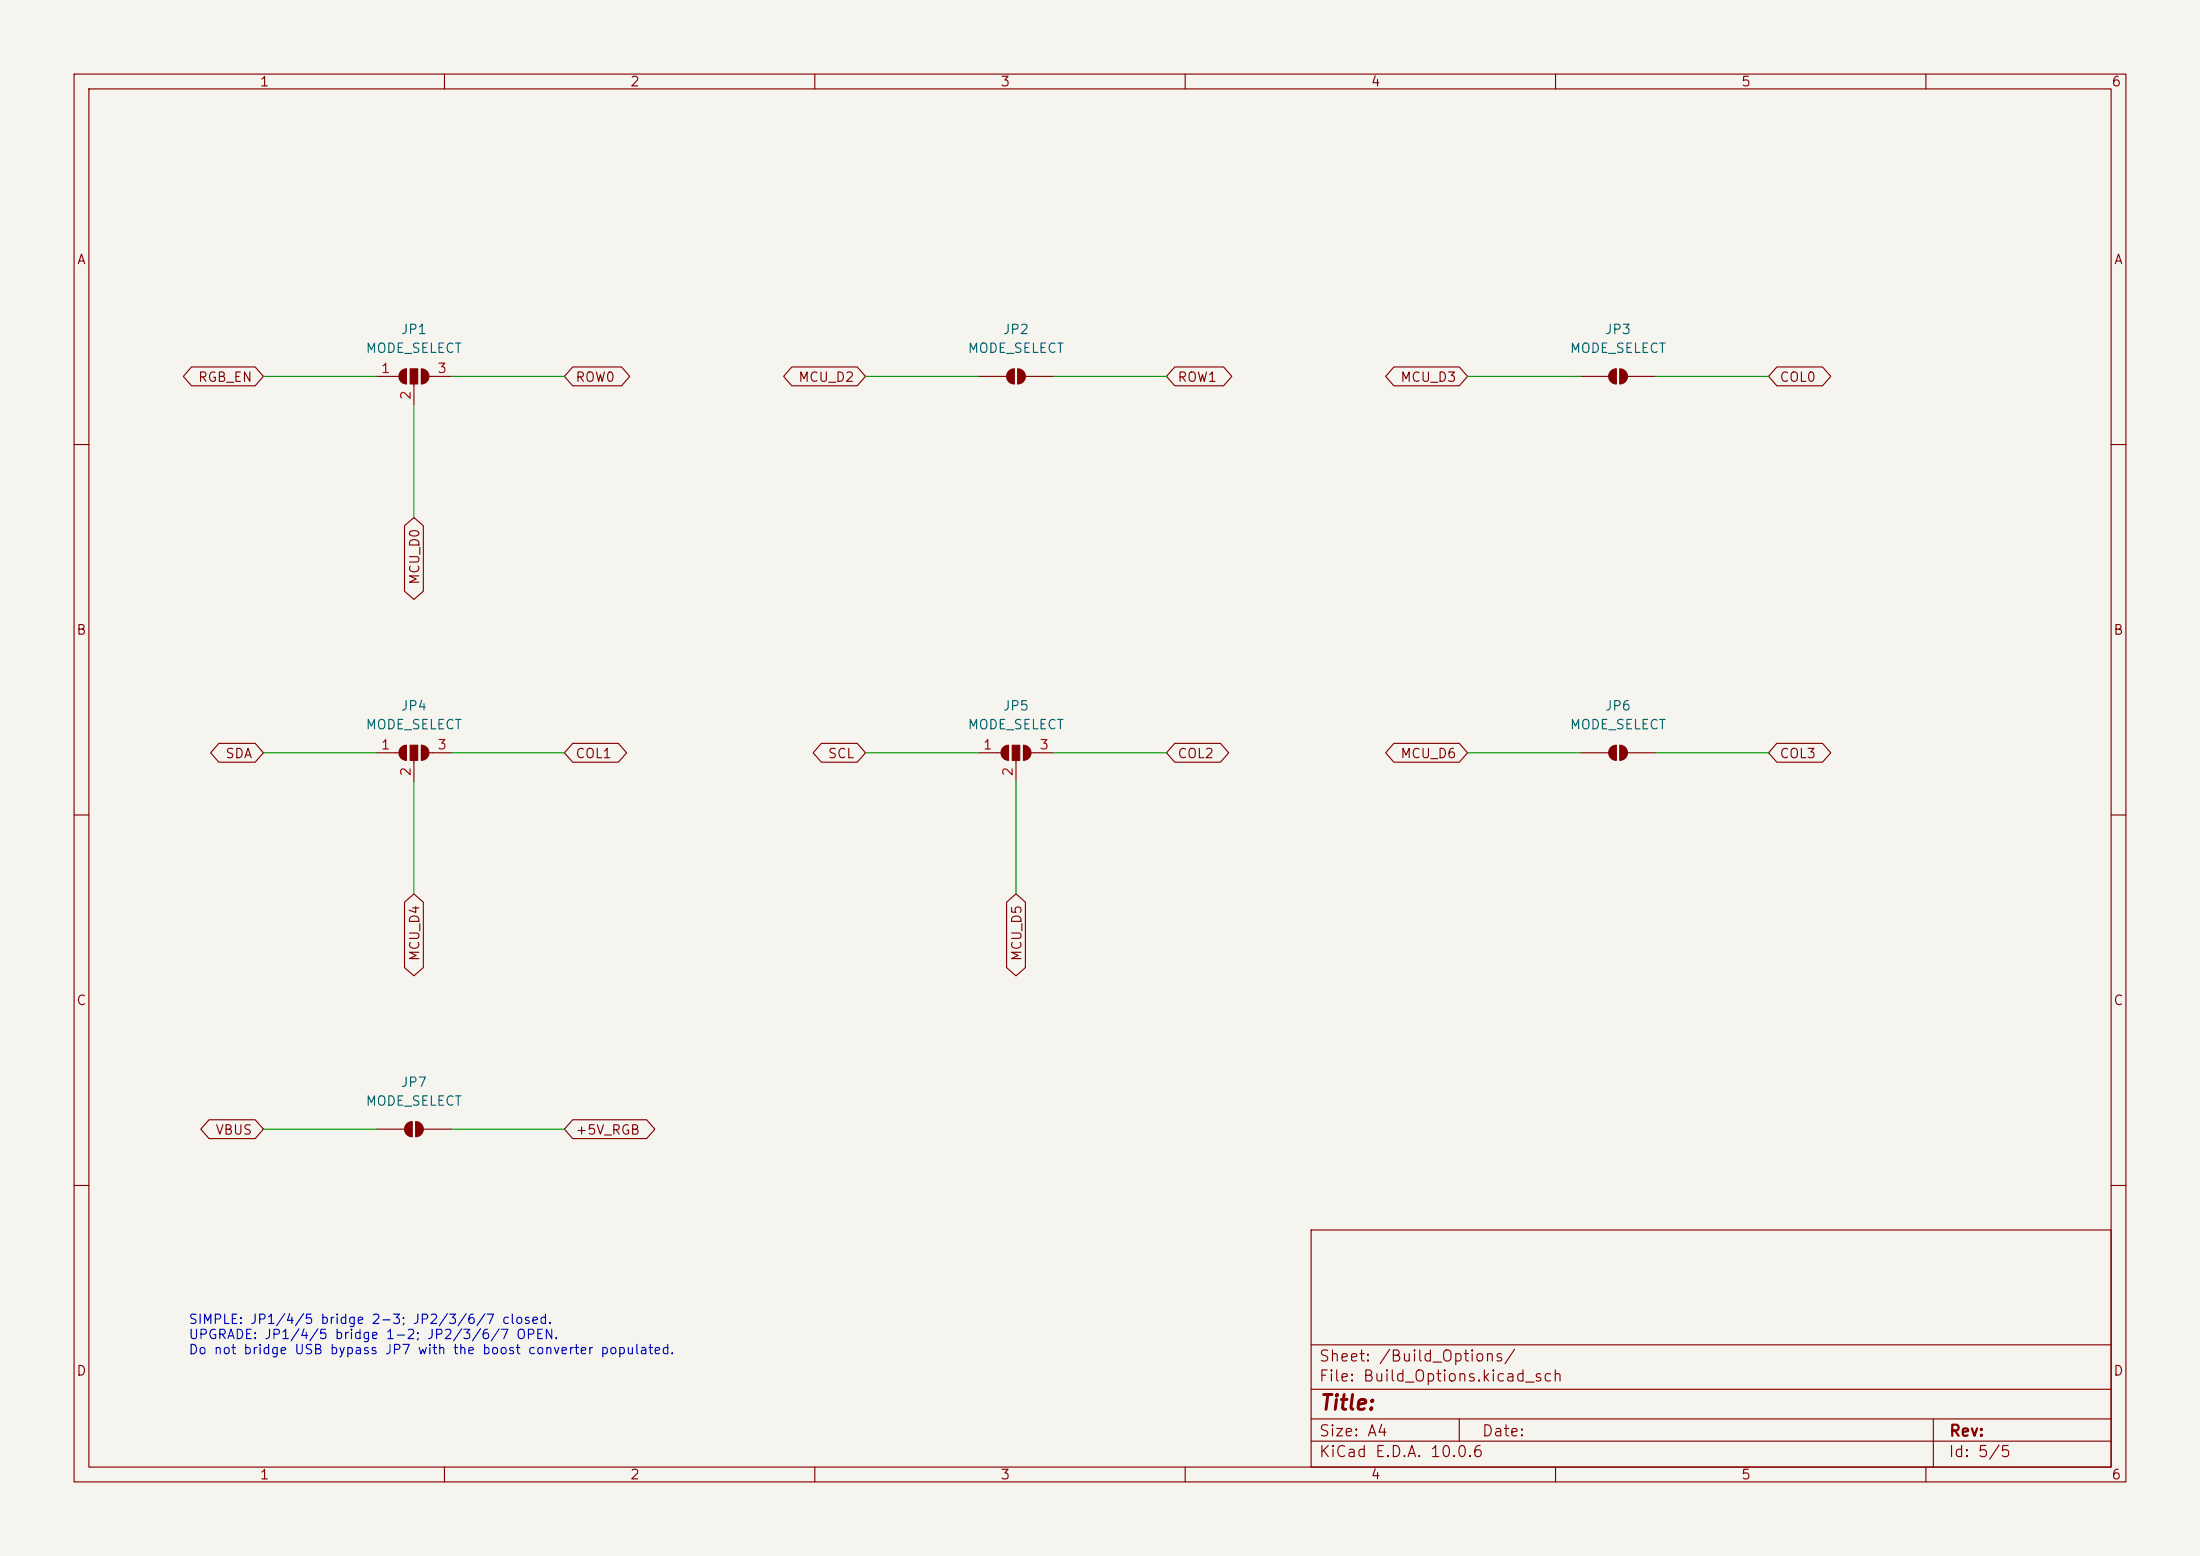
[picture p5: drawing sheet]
(kicad_sch
 (version 20260101)
 (generator "eeschema")
 (paper "A4")
 (lib_symbols
  (symbol "Jumper:SolderJumper_2_Open"
   (pin_numbers (hide yes))
   (pin_names
    (offset 0) (hide yes)) (exclude_from_sim no) (in_bom no) (on_board yes)
   (in_pos_files yes)
   (duplicate_pin_numbers_are_jumpers no)
   (property "Reference" "JP" (at 0 2.032 0) (show_name no) (do_not_autoplace no) (effects (font (size 1.27 1.27))))
   (property "Value" "SolderJumper_2_Open" (at 0 -2.54 0) (show_name no) (do_not_autoplace no) (effects (font (size 1.27 1.27))))
   (property "Footprint" "" (at 0 0 0) (show_name no) (do_not_autoplace no) (hide yes) (effects (font (size 1.27 1.27))))
   (property "Datasheet" "" (at 0 -7.62 0) (show_name no) (do_not_autoplace no) (hide yes) (effects (font (size 1.27 1.27))))
   (property "Description" "Solder Jumper, 2-pole, open" (at 0 -5.08 0) (show_name no) (do_not_autoplace no) (hide yes) (effects (font (size 1.27 1.27))))
   (symbol "SolderJumper_2_Open_0_1"
    (polyline (pts (xy -0.254 1.016) (xy -0.254 -1.016)) (stroke (width 0.1524) (type default)) (fill (type none)))
    (arc (start -0.254 -1.016) (mid -1.2656 0) (end -0.254 1.016) (stroke (width 0.1524) (type default)) (fill (type outline)))
    (arc (start 0.254 1.016) (mid 1.2656 0) (end 0.254 -1.016) (stroke (width 0.1524) (type default)) (fill (type outline)))
    (polyline (pts (xy 0.254 1.016) (xy 0.254 -1.016)) (stroke (width 0.1524) (type default)) (fill (type none))))
   (symbol "SolderJumper_2_Open_1_1"
    (pin passive line (at -5.08 0 0) (length 3.81) (name "A" (effects (font (size 1.27 1.27)))) (number "1" (effects (font (size 1.27 1.27)))))
    (pin passive line (at 5.08 0 180) (length 3.81) (name "B" (effects (font (size 1.27 1.27)))) (number "2" (effects (font (size 1.27 1.27))))))
   (embedded_fonts no))
  (symbol "Jumper:SolderJumper_3_Open"
   (pin_names
    (offset 0) (hide yes)) (exclude_from_sim no) (in_bom no) (on_board yes)
   (in_pos_files yes)
   (duplicate_pin_numbers_are_jumpers no)
   (property "Reference" "JP" (at -2.54 -2.54 0) (show_name no) (do_not_autoplace no) (effects (font (size 1.27 1.27))))
   (property "Value" "SolderJumper_3_Open" (at 0 2.794 0) (show_name no) (do_not_autoplace no) (effects (font (size 1.27 1.27))))
   (property "Footprint" "" (at 0 0 0) (show_name no) (do_not_autoplace no) (hide yes) (effects (font (size 1.27 1.27))))
   (property "Datasheet" "" (at 0 -15.24 0) (show_name no) (do_not_autoplace no) (hide yes) (effects (font (size 1.27 1.27))))
   (property "Description" "Solder Jumper, 3-pole, open" (at 0 -12.7 0) (show_name no) (do_not_autoplace no) (hide yes) (effects (font (size 1.27 1.27))))
   (property private "KLC_S5.1" "This is a generic symbol, it has fp-filter, but no default footprint" (at 0 -17.78 0) (show_name yes) (do_not_autoplace no) (hide yes) (effects (font (size 1.27 1.27))))
   (property private "KLC_S3.3" "Graphical-Symbol: thickness is 6mm, fill is background" (at 0 -20.32 0) (show_name yes) (do_not_autoplace no) (hide yes) (effects (font (size 1.27 1.27))))
   (symbol "SolderJumper_3_Open_0_1"
    (polyline (pts (xy -2.54 0) (xy -2.032 0)) (stroke (width 0) (type default)) (fill (type none)))
    (polyline (pts (xy -1.016 1.016) (xy -1.016 -1.016)) (stroke (width 0.1524) (type default)) (fill (type none)))
    (arc (start -1.016 -1.016) (mid -2.0276 0) (end -1.016 1.016) (stroke (width 0.1524) (type default)) (fill (type outline)))
    (rectangle (start -0.508 1.016) (end 0.508 -1.016) (stroke (width 0.1524) (type default)) (fill (type outline)))
    (polyline (pts (xy 0 -1.27) (xy 0 -1.016)) (stroke (width 0) (type default)) (fill (type none)))
    (arc (start 1.016 1.016) (mid 2.0276 0) (end 1.016 -1.016) (stroke (width 0.1524) (type default)) (fill (type outline)))
    (polyline (pts (xy 1.016 1.016) (xy 1.016 -1.016)) (stroke (width 0.1524) (type default)) (fill (type none)))
    (polyline (pts (xy 2.54 0) (xy 2.032 0)) (stroke (width 0) (type default)) (fill (type none))))
   (symbol "SolderJumper_3_Open_1_1"
    (pin passive line (at -5.08 0 0) (length 2.54) (name "A" (effects (font (size 1.27 1.27)))) (number "1" (effects (font (size 1.27 1.27)))))
    (pin passive line (at 0 -3.81 90) (length 2.54) (name "C" (effects (font (size 1.27 1.27)))) (number "2" (effects (font (size 1.27 1.27)))))
    (pin passive line (at 5.08 0 180) (length 2.54) (name "B" (effects (font (size 1.27 1.27)))) (number "3" (effects (font (size 1.27 1.27))))))
   (embedded_fonts no)))
 (symbol
  (lib_id "Jumper:SolderJumper_3_Open")
  (at 55.88 50.8 0)
  (unit 1)
  (in_bom no)
  (on_board yes)
  (dnp no)
  (property "Reference" "JP1" (at 55.88 44.45 0) (effects (font (size 1.27 1.27))))
  (property "Value" "MODE_SELECT" (at 55.88 46.99 0) (effects (font (size 1.27 1.27))))
  (property "Footprint" "Jumper:SolderJumper-3_P1.3mm_Open_Pad1.0x1.5mm" (at 55.88 50.8 0) (hide yes) (effects (font (size 1.27 1.27)))))
 (global_label "RGB_EN"
  (at 35.56 50.8 180)
  (effects (font (size 1.27 1.27)) (justify right)))
 (global_label "MCU_D0"
  (at 55.88 69.85 270)
  (effects (font (size 1.27 1.27)) (justify right)))
 (global_label "ROW0"
  (at 76.2 50.8 0)
  (effects (font (size 1.27 1.27)) (justify left)))
 (symbol
  (lib_id "Jumper:SolderJumper_2_Open")
  (at 137.16 50.8 0)
  (unit 1)
  (in_bom no)
  (on_board yes)
  (dnp no)
  (property "Reference" "JP2" (at 137.16 44.45 0) (effects (font (size 1.27 1.27))))
  (property "Value" "MODE_SELECT" (at 137.16 46.99 0) (effects (font (size 1.27 1.27))))
  (property "Footprint" "Jumper:SolderJumper-2_P1.3mm_Open_Pad1.0x1.5mm" (at 137.16 50.8 0) (hide yes) (effects (font (size 1.27 1.27)))))
 (global_label "MCU_D2"
  (at 116.84 50.8 180)
  (effects (font (size 1.27 1.27)) (justify right)))
 (global_label "ROW1"
  (at 157.48 50.8 0)
  (effects (font (size 1.27 1.27)) (justify left)))
 (symbol
  (lib_id "Jumper:SolderJumper_2_Open")
  (at 218.44 50.8 0)
  (unit 1)
  (in_bom no)
  (on_board yes)
  (dnp no)
  (property "Reference" "JP3" (at 218.44 44.45 0) (effects (font (size 1.27 1.27))))
  (property "Value" "MODE_SELECT" (at 218.44 46.99 0) (effects (font (size 1.27 1.27))))
  (property "Footprint" "Jumper:SolderJumper-2_P1.3mm_Open_Pad1.0x1.5mm" (at 218.44 50.8 0) (hide yes) (effects (font (size 1.27 1.27)))))
 (global_label "MCU_D3"
  (at 198.12 50.8 180)
  (effects (font (size 1.27 1.27)) (justify right)))
 (global_label "COL0"
  (at 238.76 50.8 0)
  (effects (font (size 1.27 1.27)) (justify left)))
 (symbol
  (lib_id "Jumper:SolderJumper_3_Open")
  (at 55.88 101.6 0)
  (unit 1)
  (in_bom no)
  (on_board yes)
  (dnp no)
  (property "Reference" "JP4" (at 55.88 95.25 0) (effects (font (size 1.27 1.27))))
  (property "Value" "MODE_SELECT" (at 55.88 97.79 0) (effects (font (size 1.27 1.27))))
  (property "Footprint" "Jumper:SolderJumper-3_P1.3mm_Open_Pad1.0x1.5mm" (at 55.88 101.6 0) (hide yes) (effects (font (size 1.27 1.27)))))
 (global_label "SDA"
  (at 35.56 101.6 180)
  (effects (font (size 1.27 1.27)) (justify right)))
 (global_label "MCU_D4"
  (at 55.88 120.65 270)
  (effects (font (size 1.27 1.27)) (justify right)))
 (global_label "COL1"
  (at 76.2 101.6 0)
  (effects (font (size 1.27 1.27)) (justify left)))
 (symbol
  (lib_id "Jumper:SolderJumper_3_Open")
  (at 137.16 101.6 0)
  (unit 1)
  (in_bom no)
  (on_board yes)
  (dnp no)
  (property "Reference" "JP5" (at 137.16 95.25 0) (effects (font (size 1.27 1.27))))
  (property "Value" "MODE_SELECT" (at 137.16 97.79 0) (effects (font (size 1.27 1.27))))
  (property "Footprint" "Jumper:SolderJumper-3_P1.3mm_Open_Pad1.0x1.5mm" (at 137.16 101.6 0) (hide yes) (effects (font (size 1.27 1.27)))))
 (global_label "SCL"
  (at 116.84 101.6 180)
  (effects (font (size 1.27 1.27)) (justify right)))
 (global_label "MCU_D5"
  (at 137.16 120.65 270)
  (effects (font (size 1.27 1.27)) (justify right)))
 (global_label "COL2"
  (at 157.48 101.6 0)
  (effects (font (size 1.27 1.27)) (justify left)))
 (symbol
  (lib_id "Jumper:SolderJumper_2_Open")
  (at 218.44 101.6 0)
  (unit 1)
  (in_bom no)
  (on_board yes)
  (dnp no)
  (property "Reference" "JP6" (at 218.44 95.25 0) (effects (font (size 1.27 1.27))))
  (property "Value" "MODE_SELECT" (at 218.44 97.79 0) (effects (font (size 1.27 1.27))))
  (property "Footprint" "Jumper:SolderJumper-2_P1.3mm_Open_Pad1.0x1.5mm" (at 218.44 101.6 0) (hide yes) (effects (font (size 1.27 1.27)))))
 (global_label "MCU_D6"
  (at 198.12 101.6 180)
  (effects (font (size 1.27 1.27)) (justify right)))
 (global_label "COL3"
  (at 238.76 101.6 0)
  (effects (font (size 1.27 1.27)) (justify left)))
 (symbol
  (lib_id "Jumper:SolderJumper_2_Open")
  (at 55.88 152.4 0)
  (unit 1)
  (in_bom no)
  (on_board yes)
  (dnp no)
  (property "Reference" "JP7" (at 55.88 146.05 0) (effects (font (size 1.27 1.27))))
  (property "Value" "MODE_SELECT" (at 55.88 148.59 0) (effects (font (size 1.27 1.27))))
  (property "Footprint" "Jumper:SolderJumper-2_P1.3mm_Open_Pad1.0x1.5mm" (at 55.88 152.4 0) (hide yes) (effects (font (size 1.27 1.27)))))
 (global_label "VBUS"
  (at 35.56 152.4 180)
  (effects (font (size 1.27 1.27)) (justify right)))
 (global_label "+5V_RGB"
  (at 76.2 152.4 0)
  (effects (font (size 1.27 1.27)) (justify left)))
 (text "SIMPLE: JP1/4/5 bridge 2-3; JP2/3/6/7 closed.\nUPGRADE: JP1/4/5 bridge 1-2; JP2/3/6/7 OPEN.\nDo not bridge USB bypass JP7 with the boost converter populated."
  (at 25.4 180.34 0)
  (effects (font (size 1.27 1.27)) (justify left)))
 (wire
  (pts (xy 50.8 50.8) (xy 35.56 50.8))
  (stroke (width 0) (type default)))
 (wire
  (pts (xy 55.88 54.61) (xy 55.88 69.85))
  (stroke (width 0) (type default)))
 (wire
  (pts (xy 60.96 50.8) (xy 76.2 50.8))
  (stroke (width 0) (type default)))
 (wire
  (pts (xy 132.08 50.8) (xy 116.84 50.8))
  (stroke (width 0) (type default)))
 (wire
  (pts (xy 142.24 50.8) (xy 157.48 50.8))
  (stroke (width 0) (type default)))
 (wire
  (pts (xy 213.36 50.8) (xy 198.12 50.8))
  (stroke (width 0) (type default)))
 (wire
  (pts (xy 223.52 50.8) (xy 238.76 50.8))
  (stroke (width 0) (type default)))
 (wire
  (pts (xy 50.8 101.6) (xy 35.56 101.6))
  (stroke (width 0) (type default)))
 (wire
  (pts (xy 55.88 105.41) (xy 55.88 120.65))
  (stroke (width 0) (type default)))
 (wire
  (pts (xy 60.96 101.6) (xy 76.2 101.6))
  (stroke (width 0) (type default)))
 (wire
  (pts (xy 132.08 101.6) (xy 116.84 101.6))
  (stroke (width 0) (type default)))
 (wire
  (pts (xy 137.16 105.41) (xy 137.16 120.65))
  (stroke (width 0) (type default)))
 (wire
  (pts (xy 142.24 101.6) (xy 157.48 101.6))
  (stroke (width 0) (type default)))
 (wire
  (pts (xy 213.36 101.6) (xy 198.12 101.6))
  (stroke (width 0) (type default)))
 (wire
  (pts (xy 223.52 101.6) (xy 238.76 101.6))
  (stroke (width 0) (type default)))
 (wire
  (pts (xy 50.8 152.4) (xy 35.56 152.4))
  (stroke (width 0) (type default)))
 (wire
  (pts (xy 60.96 152.4) (xy 76.2 152.4))
  (stroke (width 0) (type default))))
